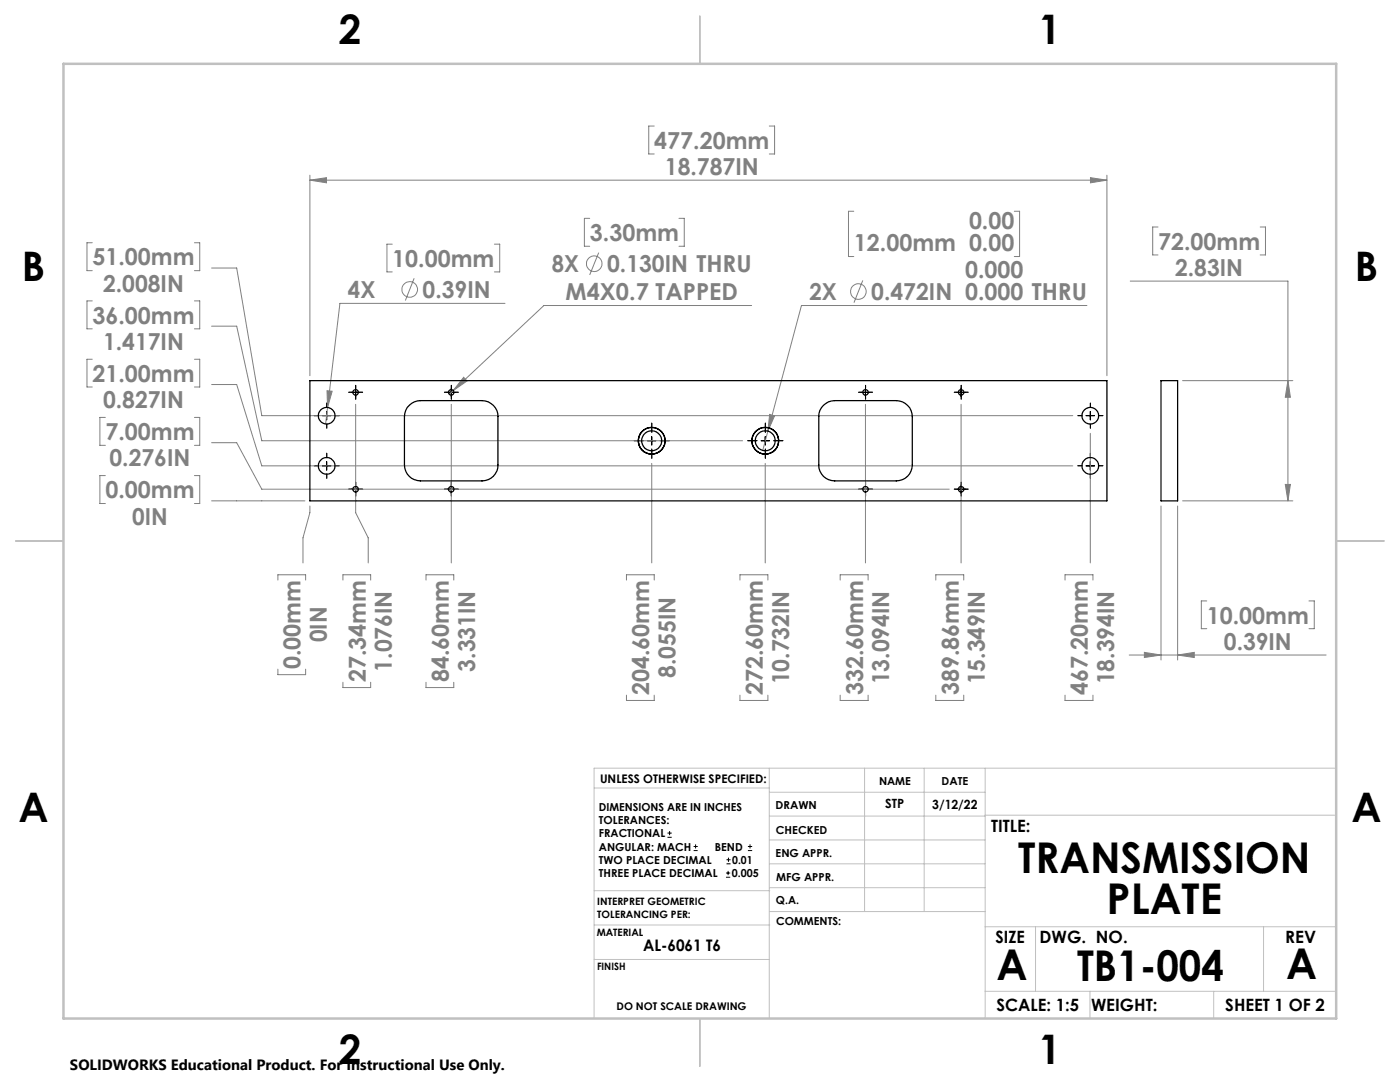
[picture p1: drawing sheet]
<svg xmlns="http://www.w3.org/2000/svg" width="279mm" height="216mm" viewBox="0 0 279 216" stroke-linecap="round" stroke-linejoin="round" font-family="sans-serif">
<g fill="none" stroke="#808080" stroke-width=".2">
<path d="M61.8 35.9l3.4-.4v1zM61.8 35v40M61.8 35.9h159.1M130.6 25.2h-1.1v5.5h1.1M153.5 25.2h1.1v5.5h-1.1M217.6 35.5l3.3 .4-3.3 .6zM220.9 35v40M18.4 48.4h-1v5.6h1M38.8 48.4h1.1v5.6h-1.1M42.2 53.5h5l5 29.4h161.9M78.3 48.7h-1.1v5.6h1.1M82.7 55.5l-1.8 4.5"/>
<path d="M98.7 48.7h1v5.6h-1M117.7 43.6h-1.1v5.5h1.1M119.5 50.4l-1.8 4.5M135.5 43.6h1.1v5.5h-1.1M170.4 42.2h-1.1v9h1.1M172.2 56l-1.8 4.4M202.4 42.2h1.1v9h-1.1M225.6 56.1h31.4v43.8M231.1 45.3h-1.1v5.6h1.1M251.5 45.3h1.1v5.6h-1.1M18.4 71.7h-1v5.5h1M18.4 60h-1v5.6h1"/>
<path d="M38.8 60h1.1v5.6h-1.1M38.8 71.7h1.1v5.5h-1.1M42.2 76.7h5l5 16.3h161.9M42.2 65.1h5l5 22.8h96M65.3 78l1 .1-.9 3.2zM90.5 77.9l-.9 .8M92.5 75.3l.7 .7-2.7 1.9zM100.8 60.5h-33l-2.8 24.1M150 61h-41.5l-18 16.9M216.9 61h-57l-6.7 25M236 76h22M257 76l.5 3.3h-1z"/>
<path d="M21 94.9h-1.1v5.6h1.1M21 83.3h-1.1v5.6h1.1M38.8 94.9h1.1v5.6h-1.1M38.8 83.3h1.1v5.6h-1.1M42.2 99.9h18.7M42.2 88.3h5l5 9.3h137.2M71 80.7v21.6l2.5 5v5M90.1 80.7v31.6M130.1 92.5v19.8M152.7 92.5v19.8M153.2 86l-1 3.9M153.6 82.7l1 .3-1.4 3z"/>
<path d="M172.7 80.7v31.6M191.8 80.7v31.6M217.6 86.5v25.8M236 99.9h22M256.5 96.7h1l-.5 3.2zM55.5 115.7v-1h5.5v1M61.8 101v1.3l-1.3 5v5M68.4 115.7v-1h5.6v1M85 115.7v-1h5.6v1M125 115.7v-1h5.6v1M147.7 115.7v-1h5.5v1M167.7 115.7v-1h5.5v1"/>
<path d="M186.8 115.7v-1h5.5v1M212.5 115.7v-1h5.6v1M231.7 101v30.7M235 101v30.7M240.8 119.9h-1.1v5.5h1.1M261.2 119.9h1.1v5.5h-1.1M55.5 133.5v1.1h5.5v-1.1M68.4 136.1v1.1h5.6v-1.1M85 136.1v1.1h5.6v-1.1M125 138.7v1.1h5.6v-1.1M147.7 138.7v1.1h5.5v-1.1M167.7 138.7v1.1h5.5v-1.1"/>
<path d="M186.8 138.7v1.1h5.5v-1.1M212.5 138.7v1.1h5.6v-1.1M225.4 130.7h39.3M228.4 130.2l3.3 .5-3.3 .5zM235 130.7l3.3-.5v1z"/>
<circle cx="81.8" cy="57.8" r="1.56"/>
<circle cx="118.6" cy="52.6" r="1.55"/>
<circle cx="171.3" cy="58.2" r="1.55"/>
</g>
<g fill="none" stroke="#000" stroke-width=".2">
<path d="M70.1 78.3h1.7M71 77.5v1.6M89.2 78.3h1.7M90.1 77.5v1.6M171.9 78.3h1.7M172.7 77.5v1.6M191 78.3h1.7M191.8 77.5v1.6M64.3 93h1.7M64.3 82.9h1.7M65.2 82.1v1.7M65.2 92.1v1.7"/>
<path d="M70.1 97.6h1.7M71 96.8v1.7M89.2 97.6h1.7M90.1 96.8v1.7M129.2 87.9h1.7M130.1 87.1v1.7M151.9 87.9h1.7M152.7 87.1v1.7M171.9 97.6h1.7M172.7 96.8v1.7M191 97.6h1.7M191.8 96.8v1.7"/>
<path d="M216.7 93h1.7M216.7 82.9h1.7M217.6 82.1v1.7M217.6 92.1v1.7M133.2 167.1h.9M133.2 166.2h.9M133.6 165.8v.9M138.4 169.7h.8M138.4 168.9h.8M138.8 168.5v.8M144.9 175h.8M144.9 174.2h.8"/>
<path d="M145 172.4h.8M145 171.6h.8M145.3 173.8v.8M145.4 171.1v.9M149.3 169.7h.8M149.3 168.9h.8M149.7 168.5v.8"/>
</g>
<g fill="none" stroke="#000" stroke-width=".2" stroke-dasharray="15.2 1.3 1.3 1.3">
<path d="M70.2 78.3h-.6M71 77.4v-.5M71 79.1v.6M71.8 78.3h.6M89.2 78.3h-.5M90.1 77.4v-.5M90.1 79.1v.6M90.9 78.3h.6M171.9 78.3h-.5M172.7 77.4v-.5M172.7 79.1v.6M173.6 78.3h.5"/>
<path d="M191 78.3h-.6M191.8 77.4v-.5M191.8 79.1v.6M192.7 78.3h.5M63.5 92.9h-.8M63.5 82.9h-.8M65.2 91.3v-.9M65.2 94.6v.8M65.2 81.3v-.9M65.2 84.6v.8M66.9 92.9h.8M66.9 82.9h.8"/>
<path d="M70.2 97.6h-.6M71 96.8v-.6M71 98.4v.6M71.8 97.6h.6M89.2 97.6h-.5M90.1 96.8v-.6M90.1 98.4v.6M90.9 97.6h.6M128.4 87.9h-1.8M130.1 86.3v-1.9M130.1 89.6v1.8M131.7 87.9h1.9"/>
<path d="M151.1 87.9h-1.9M152.7 86.3v-1.9M152.7 89.6v1.8M154.4 87.9h1.8M171.9 97.6h-.5M172.7 96.8v-.6M172.7 98.4v.6M173.6 97.6h.5M191 97.6h-.6M191.8 96.8v-.6M191.8 98.4v.6M192.7 97.6h.5"/>
<path d="M215.9 92.9h-.8M215.9 82.9h-.8M217.6 91.3v-.9M217.6 94.6v.8M217.6 81.3v-.9M217.6 84.6v.8M219.3 92.9h.8M219.3 82.9h.8"/>
</g>
<g fill="none" stroke="#c0c0c0" stroke-width=".2">
<path d="M118.6 157.2h34.9M153.5 153.3v49.9M153.5 158.1h43.1M172.5 153.3v28.6M184.4 153.3v28.6M196.6 153.3v49.9M266.7 153.3h-148.1v49.9M118.6 177.7h35M153.5 167.6h43.1M153.5 162.8h43.1M153.5 172.4h43.1M153.5 177.1h43.1"/>
<path d="M196.6 162.7h70.1M118.6 191.5h34.9M118.6 184.6h35M153.6 181.9h43M196.6 197.8h70.1M196.6 184.9h70.1M206.7 184.9v12.9M217.5 197.8v5.4M242.2 197.8v5.4M252.2 184.9v12.9"/>
</g>
<path d="M139.7 3.2v9.5M3.1 107.9h9.6M266.7 107.9h9.5M139.7 203.2v9.6" fill="none" stroke="#c0c0c0" stroke-width=".25"/>
<path d="M12.7 12.7h254v190.5h-254z" fill="none" stroke="#c0c0c0" stroke-width=".5"/>
<path d="M61.8 35.9l3.4-.4v1zM217.6 35.5l3.3 .4-3.3 .6zM65.3 78l.1 3.3 .9-3.2zM92.5 75.3l-2 2.6 2.7-1.9zM153.6 82.7l-.4 3.3 1.4-3zM256.5 96.7h1l-.5 3.2zM257 76l.5 3.3h-1zM228.4 130.2l3.3 .5-3.3 .5zM235 130.7l3.3-.5v1z" fill="#808080"/>
<g fill="none" stroke="#000" stroke-width=".25">
<path d="M61.8 76h159.1v23.9h-159.1zM231.7 76h3.3v23.9h-3.3zM81.7 80.9a3.1 3.1 0 0 1 2.2-1h12.3a3.2 3.2 0 0 1 3.2 3.2v9.7a3.1 3.1 0 0 1-3.2 3.2h-12.3a3.2 3.2 0 0 1-3.2-3.2v-9.7a3.1 3.1 0 0 1 1-2.2zM164.3 80.9a3.1 3.1 0 0 1 2.3-1h12.3a3.3 3.3 0 0 1 3.2 3.2v9.7a3.2 3.2 0 0 1-3.2 3.2h-12.3a3.1 3.1 0 0 1-3.2-3.2v-9.7a2.89 2.89 0 0 1 .9-2.2z"/>
<circle cx="71" cy="78.3" r=".56"/>
<circle cx="90.1" cy="78.3" r=".56"/>
<circle cx="172.7" cy="78.3" r=".56"/>
<circle cx="191.8" cy="78.3" r=".56"/>
<circle cx="65.2" cy="82.9" r="1.67"/>
<circle cx="65.2" cy="93" r="1.67"/>
<circle cx="71" cy="97.6" r=".56"/>
<circle cx="90.1" cy="97.6" r=".56"/>
<circle cx="130.1" cy="88" r="2.67"/>
<circle cx="130.1" cy="88" r="2.01"/>
<circle cx="152.7" cy="88" r="2.01"/>
<circle cx="152.7" cy="88" r="2.67"/>
<circle cx="172.7" cy="97.6" r=".56"/>
<circle cx="191.8" cy="97.6" r=".56"/>
<circle cx="217.6" cy="82.9" r="1.67"/>
<circle cx="217.6" cy="93" r="1.67"/>
</g>
<g font-size="8.5">
<text x="203.2" y="174.2">TRANSMISSION</text>
<text x="220.8" y="182.3">PLATE</text>
<text x="198.9" y="195.5">A</text>
<text x="215" y="195.7">TB1-004</text>
<text x="256.7" y="195.4">A</text>
</g>
<g font-size="8.1">
<text x="67.6" y="8.9">2</text>
<text x="207.3" y="8.9">1</text>
<text x="4.4" y="56.2">B</text>
<text x="270.4" y="56.2">B</text>
<text x="3.7" y="164.1">A</text>
<text x="269.7" y="164.1">A</text>
<text x="67.6" y="212.4">2</text>
<text x="207.3" y="212.4">1</text>
</g>
<g font-size="4.7" fill="#808080">
<text x="130.6" y="29.7">477.20mm</text>
<text x="132.7" y="34.9">18.787IN</text>
<text x="193.4" y="45.6">0.00</text>
<text x="18.4" y="53">51.00mm</text>
<text x="78.3" y="53.2">10.00mm</text>
<text x="117.7" y="48.1">3.30mm</text>
<text x="170.4" y="50.1">12.00mm 0.00</text>
<text x="231.1" y="49.8">72.00mm</text>
<text x="20.6" y="58.2">2.008IN</text>
<text x="69.4" y="59.5">4X</text>
<text x="84.4" y="59.5">0.39IN</text>
<text x="110.1" y="54.3">8X</text>
<text x="112.9" y="59.9">M4X0.7 TAPPED</text>
<text x="121.2" y="54.4">0.130IN THRU</text>
<text x="161.6" y="59.9">2X</text>
<text x="173.9" y="59.9">0.472IN 0.000 THRU</text>
<text x="192.6" y="55.4">0.000</text>
<text x="234.5" y="55.1">2.83IN</text>
<text x="18.4" y="64.6">36.00mm</text>
<text x="20.6" y="69.8">1.417IN</text>
<text x="18.4" y="76.2">21.00mm</text>
<text x="20.6" y="81.4">0.827IN</text>
<text x="21" y="87.8">7.00mm</text>
<text x="21.9" y="93.1">0.276IN</text>
<text x="21" y="99.4">0.00mm</text>
<text x="26.4" y="104.7">0IN</text>
<text x="240.8" y="124.4">10.00mm</text>
<text x="65.2" y="128.2" transform="rotate(-90 65.2 128.2)">0IN</text>
<text x="244.3" y="129.7">0.39IN</text>
<text x="60" y="133.5" transform="rotate(-90 60 133.5)">0.00mm</text>
<text x="73" y="136.1" transform="rotate(-90 73 136.1)">27.34mm</text>
<text x="78.2" y="134" transform="rotate(-90 78.2 134)">1.076IN</text>
<text x="89.6" y="136.1" transform="rotate(-90 89.6 136.1)">84.60mm</text>
<text x="94.8" y="134" transform="rotate(-90 94.8 134)">3.331IN</text>
<text x="134.8" y="135.3" transform="rotate(-90 134.8 135.3)">8.055IN</text>
<text x="157.5" y="136.6" transform="rotate(-90 157.5 136.6)">10.732IN</text>
<text x="177.5" y="136.6" transform="rotate(-90 177.5 136.6)">13.094IN</text>
<text x="196.6" y="136.6" transform="rotate(-90 196.6 136.6)">15.349IN</text>
<text x="222.3" y="136.6" transform="rotate(-90 222.3 136.6)">18.394IN</text>
<text x="129.6" y="138.7" transform="rotate(-90 129.6 138.7)">204.60mm</text>
<text x="152.2" y="138.7" transform="rotate(-90 152.2 138.7)">272.60mm</text>
<text x="172.2" y="138.7" transform="rotate(-90 172.2 138.7)">332.60mm</text>
<text x="191.3" y="138.7" transform="rotate(-90 191.3 138.7)">389.86mm</text>
<text x="217.1" y="138.7" transform="rotate(-90 217.1 138.7)">467.20mm</text>
</g>
<g font-size="3.4">
<text x="197.8" y="166">TITLE:</text>
<text x="198.7" y="188.1">SIZE</text>
<text x="207.5" y="188.1">DWG. NO.</text>
<text x="256.5" y="188.2">REV</text>
<text x="198.8" y="201.7">SCALE: 1:5</text>
<text x="217.7" y="201.8">WEIGHT:</text>
<text x="244.5" y="201.7">SHEET 1 OF 2</text>
</g>
<text font-size="3.2" x="128.3" y="189.8">AL-6061 T6</text>
<text font-size="3" x="14" y="213.5">SOLIDWORKS Educational Product. For Instructional Use Only.</text>
<g font-size="2.5">
<text x="176.7" y="161.3">STP</text>
<text x="186.1" y="161.4">3/12/22</text>
</g>
<text font-size="2.4" x="119.8" y="156.2">UNLESS OTHERWISE SPECIFIED:</text>
<g font-size="2.2">
<text x="119.5" y="161.8">DIMENSIONS ARE IN INCHES</text>
<text x="154.8" y="161.4">DRAWN</text>
<text x="175.4" y="156.6">NAME</text>
<text x="187.9" y="156.7">DATE</text>
<text x="119.5" y="164.4">TOLERANCES:</text>
<text x="119.5" y="167.1">FRACTIONAL</text>
<text x="154.9" y="166.3">CHECKED</text>
<text x="119.5" y="169.7">ANGULAR: MACH</text>
<text x="119.5" y="172.4">TWO PLACE DECIMAL</text>
<text x="142.6" y="169.7">BEND</text>
<text x="146.1" y="172.4">0.01</text>
<text x="154.8" y="171">ENG APPR.</text>
<text x="119.5" y="175">THREE PLACE DECIMAL</text>
<text x="146" y="175">0.005</text>
<text x="154.9" y="175.7">MFG APPR.</text>
<text x="154.9" y="180.4">Q.A.</text>
<text x="154.9" y="184.6">COMMENTS:</text>
</g>
<text font-size="2.1" x="123" y="201.6">DO NOT SCALE DRAWING</text>
<g font-size="2">
<text x="119.2" y="180.6">INTERPRET GEOMETRIC</text>
<text x="119.2" y="183.1">TOLERANCING PER:</text>
<text x="119.1" y="186.7">MATERIAL</text>
<text x="119.1" y="193.5">FINISH</text>
</g>
</svg>
